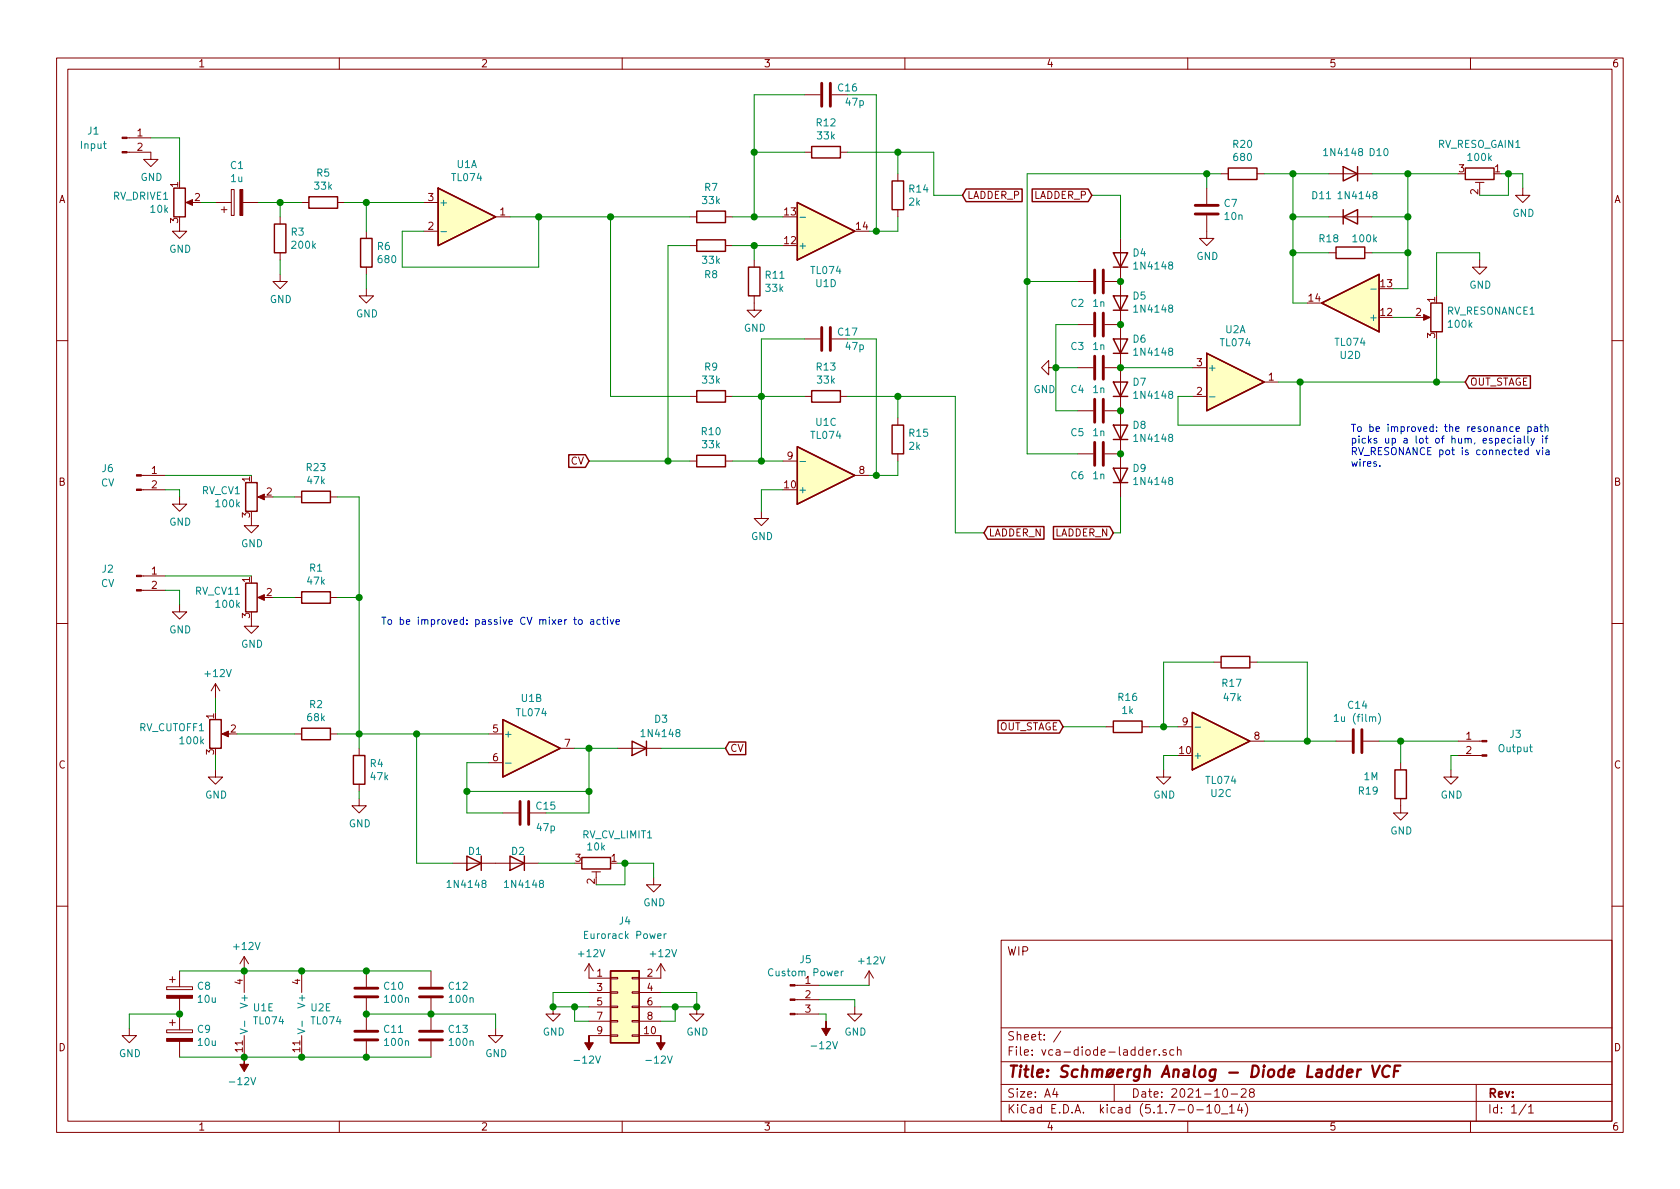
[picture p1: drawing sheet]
EESchema Schematic File Version 4
EELAYER 30 0
EELAYER END
$Descr A4 11693 8268
encoding utf-8
Sheet 1 1
Title "Schmøergh Analog - Diode Ladder VCF"
Date "2021-10-28"
Rev ""
Comp ""
Comment1 ""
Comment2 ""
Comment3 ""
Comment4 "WIP"
$EndDescr
$Comp
L Device:CP C1
U 1 1
P 1650 1400
F 0 "C1" V 1905 1400 50  0000 C CNN
F 1 "1u" V 1814 1400 50  0000 C CNN
F 2 "Zimo_Manual_PCB:C_Foil_P5.48mm" H 1688 1250 50  0001 C CNN
F 3 "~" H 1650 1400 50  0001 C CNN
	1    1650 1400
	0    -1   -1   0   
$EndComp
$Comp
L Device:R R3
U 1 1
P 1950 1650
F 0 "R3" H 2020 1696 50  0000 L CNN
F 1 "200k" H 2020 1605 50  0000 L CNN
F 2 "Zimo_Manual_PCB:R_Axial_Vertical" V 1880 1650 50  0001 C CNN
F 3 "~" H 1950 1650 50  0001 C CNN
	1    1950 1650
	1    0    0    -1  
$EndComp
$Comp
L Amplifier_Operational:TL074 U1
U 1 1
P 3250 1500
F 0 "U1" H 3250 1867 50  0000 C CNN
F 1 "TL074" H 3250 1776 50  0000 C CNN
F 2 "Zimo_Manual_PCB:DIP-14_W7.62mm" H 3200 1600 50  0001 C CNN
F 3 "http://www.ti.com/lit/ds/symlink/tl071.pdf" H 3300 1700 50  0001 C CNN
	1    3250 1500
	1    0    0    -1  
$EndComp
$Comp
L Amplifier_Operational:TL074 U1
U 2 1
P 3700 5200
F 0 "U1" H 3700 5550 50  0000 C CNN
F 1 "TL074" H 3700 5450 50  0000 C CNN
F 2 "Zimo_Manual_PCB:DIP-14_W7.62mm" H 3650 5300 50  0001 C CNN
F 3 "http://www.ti.com/lit/ds/symlink/tl071.pdf" H 3750 5400 50  0001 C CNN
	2    3700 5200
	1    0    0    -1  
$EndComp
$Comp
L Amplifier_Operational:TL074 U1
U 5 1
P 1800 7050
F 0 "U1" H 1758 7096 50  0000 L CNN
F 1 "TL074" H 1758 7005 50  0000 L CNN
F 2 "Zimo_Manual_PCB:DIP-14_W7.62mm" H 1750 7150 50  0001 C CNN
F 3 "http://www.ti.com/lit/ds/symlink/tl071.pdf" H 1850 7250 50  0001 C CNN
	5    1800 7050
	1    0    0    -1  
$EndComp
$Comp
L power:+12V #PWR01
U 1 1
P 1700 6750
F 0 "#PWR01" H 1700 6600 50  0001 C CNN
F 1 "+12V" H 1715 6923 50  0000 C CNN
F 2 "" H 1700 6750 50  0001 C CNN
F 3 "" H 1700 6750 50  0001 C CNN
	1    1700 6750
	1    0    0    -1  
$EndComp
$Comp
L power:-12V #PWR02
U 1 1
P 1700 7350
F 0 "#PWR02" H 1700 7450 50  0001 C CNN
F 1 "-12V" H 1715 7523 50  0000 C CNN
F 2 "" H 1700 7350 50  0001 C CNN
F 3 "" H 1700 7350 50  0001 C CNN
	1    1700 7350
	-1   0    0    1   
$EndComp
$Comp
L Device:R R5
U 1 1
P 2250 1400
F 0 "R5" V 2043 1400 50  0000 C CNN
F 1 "33k" V 2134 1400 50  0000 C CNN
F 2 "Zimo_Manual_PCB:R_Axial_Vertical" V 2180 1400 50  0001 C CNN
F 3 "~" H 2250 1400 50  0001 C CNN
	1    2250 1400
	0    1    1    0   
$EndComp
$Comp
L Device:R R6
U 1 1
P 2550 1750
F 0 "R6" H 2620 1796 50  0000 L CNN
F 1 "680" H 2620 1705 50  0000 L CNN
F 2 "Zimo_Manual_PCB:R_Axial_Vertical" V 2480 1750 50  0001 C CNN
F 3 "~" H 2550 1750 50  0001 C CNN
	1    2550 1750
	1    0    0    -1  
$EndComp
Wire Wire Line
	2950 1600 2800 1600
Wire Wire Line
	2800 1600 2800 1850
Wire Wire Line
	2800 1850 3750 1850
Wire Wire Line
	3750 1850 3750 1500
Wire Wire Line
	3750 1500 3550 1500
Wire Wire Line
	2950 1400 2550 1400
Wire Wire Line
	2550 1600 2550 1400
Connection ~ 2550 1400
Wire Wire Line
	2550 1400 2400 1400
$Comp
L power:GND #PWR09
U 1 1
P 2550 2000
F 0 "#PWR09" H 2550 1750 50  0001 C CNN
F 1 "GND" H 2555 1827 50  0000 C CNN
F 2 "" H 2550 2000 50  0001 C CNN
F 3 "" H 2550 2000 50  0001 C CNN
	1    2550 2000
	1    0    0    -1  
$EndComp
Wire Wire Line
	2550 2000 2550 1900
Wire Wire Line
	1800 1400 1950 1400
Wire Wire Line
	1950 1500 1950 1400
Connection ~ 1950 1400
Wire Wire Line
	1950 1400 2100 1400
$Comp
L power:GND #PWR07
U 1 1
P 1950 1900
F 0 "#PWR07" H 1950 1650 50  0001 C CNN
F 1 "GND" H 1955 1727 50  0000 C CNN
F 2 "" H 1950 1900 50  0001 C CNN
F 3 "" H 1950 1900 50  0001 C CNN
	1    1950 1900
	1    0    0    -1  
$EndComp
Wire Wire Line
	1950 1800 1950 1900
$Comp
L Connector:Conn_01x02_Male J1
U 1 1
P 850 950
F 0 "J1" H 650 1000 50  0000 C CNN
F 1 "Input" H 650 900 50  0000 C CNN
F 2 "Zimo_Manual_PCB:JT_A25_01x02_Vertical" H 850 950 50  0001 C CNN
F 3 "~" H 850 950 50  0001 C CNN
	1    850  950 
	1    0    0    -1  
$EndComp
$Comp
L power:GND #PWR05
U 1 1
P 1250 1550
F 0 "#PWR05" H 1250 1300 50  0001 C CNN
F 1 "GND" H 1255 1377 50  0000 C CNN
F 2 "" H 1250 1550 50  0001 C CNN
F 3 "" H 1250 1550 50  0001 C CNN
	1    1250 1550
	1    0    0    -1  
$EndComp
$Comp
L power:GND #PWR012
U 1 1
P 5300 3550
F 0 "#PWR012" H 5300 3300 50  0001 C CNN
F 1 "GND" H 5305 3377 50  0000 C CNN
F 2 "" H 5300 3550 50  0001 C CNN
F 3 "" H 5300 3550 50  0001 C CNN
	1    5300 3550
	1    0    0    -1  
$EndComp
Wire Wire Line
	5450 3400 5300 3400
Wire Wire Line
	5300 3400 5300 3550
$Comp
L Device:R_POT RV_CUTOFF1
U 1 1
P 1500 5100
F 0 "RV_CUTOFF1" H 1430 5146 50  0000 R CNN
F 1 "100k" H 1430 5055 50  0000 R CNN
F 2 "Zimo_Manual_PCB:JT_A25_01x03_Vertical" H 1500 5100 50  0001 C CNN
F 3 "~" H 1500 5100 50  0001 C CNN
	1    1500 5100
	1    0    0    -1  
$EndComp
$Comp
L power:+12V #PWR03
U 1 1
P 1500 4850
F 0 "#PWR03" H 1500 4700 50  0001 C CNN
F 1 "+12V" H 1515 5023 50  0000 C CNN
F 2 "" H 1500 4850 50  0001 C CNN
F 3 "" H 1500 4850 50  0001 C CNN
	1    1500 4850
	1    0    0    -1  
$EndComp
Wire Wire Line
	1500 5350 1500 5250
$Comp
L Device:R R2
U 1 1
P 2200 5100
F 0 "R2" V 1993 5100 50  0000 C CNN
F 1 "68k" V 2084 5100 50  0000 C CNN
F 2 "Zimo_Manual_PCB:R_Axial_Vertical" V 2130 5100 50  0001 C CNN
F 3 "~" H 2200 5100 50  0001 C CNN
	1    2200 5100
	0    1    1    0   
$EndComp
Wire Wire Line
	2050 5100 1650 5100
$Comp
L Device:R R1
U 1 1
P 2200 4150
F 0 "R1" V 1993 4150 50  0000 C CNN
F 1 "47k" V 2084 4150 50  0000 C CNN
F 2 "Zimo_Manual_PCB:R_Axial_Vertical" V 2130 4150 50  0001 C CNN
F 3 "~" H 2200 4150 50  0001 C CNN
	1    2200 4150
	0    1    1    0   
$EndComp
$Comp
L Connector:Conn_01x02_Male J2
U 1 1
P 950 4000
F 0 "J2" H 750 4050 50  0000 C CNN
F 1 "CV" H 750 3950 50  0000 C CNN
F 2 "Zimo_Manual_PCB:JT_A25_01x02_Vertical" H 950 4000 50  0001 C CNN
F 3 "~" H 950 4000 50  0001 C CNN
	1    950  4000
	1    0    0    -1  
$EndComp
$Comp
L power:GND #PWR06
U 1 1
P 1250 4200
F 0 "#PWR06" H 1250 3950 50  0001 C CNN
F 1 "GND" H 1255 4027 50  0000 C CNN
F 2 "" H 1250 4200 50  0001 C CNN
F 3 "" H 1250 4200 50  0001 C CNN
	1    1250 4200
	1    0    0    -1  
$EndComp
Wire Wire Line
	1250 4200 1250 4100
Wire Wire Line
	1250 4100 1150 4100
$Comp
L Device:D D2
U 1 1
P 3600 6000
F 0 "D2" H 3646 5920 50  0000 R CNN
F 1 "1N4148" H 3700 6150 50  0000 R CNN
F 2 "Zimo_Manual_PCB:D_Axial-Vertical" H 3600 6000 50  0001 C CNN
F 3 "~" H 3600 6000 50  0001 C CNN
	1    3600 6000
	-1   0    0    1   
$EndComp
$Comp
L Device:R R15
U 1 1
P 6250 3050
F 0 "R15" H 6320 3096 50  0000 L CNN
F 1 "2k" H 6320 3005 50  0000 L CNN
F 2 "Zimo_Manual_PCB:R_Axial_Vertical" V 6180 3050 50  0001 C CNN
F 3 "~" H 6250 3050 50  0001 C CNN
	1    6250 3050
	1    0    0    -1  
$EndComp
Wire Wire Line
	6250 3200 6250 3300
$Comp
L Device:R R13
U 1 1
P 5750 2750
F 0 "R13" V 5543 2750 50  0000 C CNN
F 1 "33k" V 5634 2750 50  0000 C CNN
F 2 "Zimo_Manual_PCB:R_Axial_Vertical" V 5680 2750 50  0001 C CNN
F 3 "~" H 5750 2750 50  0001 C CNN
	1    5750 2750
	0    1    1    0   
$EndComp
Wire Wire Line
	6250 2750 6250 2900
Wire Wire Line
	5600 2750 5300 2750
Wire Wire Line
	5300 2750 5300 3200
Wire Wire Line
	5300 3200 5450 3200
$Comp
L Device:R R9
U 1 1
P 4950 2750
F 0 "R9" V 4743 2750 50  0000 C CNN
F 1 "33k" V 4834 2750 50  0000 C CNN
F 2 "Zimo_Manual_PCB:R_Axial_Vertical" V 4880 2750 50  0001 C CNN
F 3 "~" H 4950 2750 50  0001 C CNN
	1    4950 2750
	0    1    1    0   
$EndComp
Wire Wire Line
	3750 1500 4250 1500
Wire Wire Line
	4250 2750 4800 2750
Connection ~ 3750 1500
$Comp
L Device:R R10
U 1 1
P 4950 3200
F 0 "R10" V 4743 3200 50  0000 C CNN
F 1 "33k" V 4834 3200 50  0000 C CNN
F 2 "Zimo_Manual_PCB:R_Axial_Vertical" V 4880 3200 50  0001 C CNN
F 3 "~" H 4950 3200 50  0001 C CNN
	1    4950 3200
	0    1    1    0   
$EndComp
Wire Wire Line
	4800 3200 4650 3200
$Comp
L Device:R R7
U 1 1
P 4950 1500
F 0 "R7" V 4743 1500 50  0000 C CNN
F 1 "33k" V 4834 1500 50  0000 C CNN
F 2 "Zimo_Manual_PCB:R_Axial_Vertical" V 4880 1500 50  0001 C CNN
F 3 "~" H 4950 1500 50  0001 C CNN
	1    4950 1500
	0    1    1    0   
$EndComp
$Comp
L Device:R R8
U 1 1
P 4950 1700
F 0 "R8" V 5150 1700 50  0000 C CNN
F 1 "33k" V 5050 1700 50  0000 C CNN
F 2 "Zimo_Manual_PCB:R_Axial_Vertical" V 4880 1700 50  0001 C CNN
F 3 "~" H 4950 1700 50  0001 C CNN
	1    4950 1700
	0    1    1    0   
$EndComp
$Comp
L Device:R R11
U 1 1
P 5250 1950
F 0 "R11" H 5320 1996 50  0000 L CNN
F 1 "33k" H 5320 1905 50  0000 L CNN
F 2 "Zimo_Manual_PCB:R_Axial_Vertical" V 5180 1950 50  0001 C CNN
F 3 "~" H 5250 1950 50  0001 C CNN
	1    5250 1950
	1    0    0    -1  
$EndComp
$Comp
L power:GND #PWR011
U 1 1
P 5250 2100
F 0 "#PWR011" H 5250 1850 50  0001 C CNN
F 1 "GND" H 5255 1927 50  0000 C CNN
F 2 "" H 5250 2100 50  0001 C CNN
F 3 "" H 5250 2100 50  0001 C CNN
	1    5250 2100
	1    0    0    -1  
$EndComp
Wire Wire Line
	5450 1700 5250 1700
Wire Wire Line
	5250 1800 5250 1700
Connection ~ 5250 1700
Wire Wire Line
	5250 1700 5100 1700
Wire Wire Line
	4650 1700 4800 1700
Wire Wire Line
	4250 1500 4250 2750
Wire Wire Line
	4250 1500 4800 1500
Connection ~ 4250 1500
Wire Wire Line
	5100 1500 5250 1500
$Comp
L Device:R R14
U 1 1
P 6250 1350
F 0 "R14" H 6320 1396 50  0000 L CNN
F 1 "2k" H 6320 1305 50  0000 L CNN
F 2 "Zimo_Manual_PCB:R_Axial_Vertical" V 6180 1350 50  0001 C CNN
F 3 "~" H 6250 1350 50  0001 C CNN
	1    6250 1350
	1    0    0    -1  
$EndComp
$Comp
L Device:R R12
U 1 1
P 5750 1050
F 0 "R12" V 5543 1050 50  0000 C CNN
F 1 "33k" V 5634 1050 50  0000 C CNN
F 2 "Zimo_Manual_PCB:R_Axial_Vertical" V 5680 1050 50  0001 C CNN
F 3 "~" H 5750 1050 50  0001 C CNN
	1    5750 1050
	0    1    1    0   
$EndComp
Wire Wire Line
	5900 1050 6250 1050
Wire Wire Line
	6250 1050 6250 1200
Wire Wire Line
	6250 1500 6250 1600
Wire Wire Line
	6250 1600 6100 1600
Wire Wire Line
	5600 1050 5250 1050
Wire Wire Line
	5250 1050 5250 1500
Connection ~ 5250 1500
Wire Wire Line
	5250 1500 5450 1500
Wire Wire Line
	5100 2750 5300 2750
Connection ~ 5300 2750
Wire Wire Line
	5100 3200 5300 3200
Connection ~ 5300 3200
Wire Wire Line
	5900 2750 6250 2750
Wire Wire Line
	6050 3300 6100 3300
$Comp
L Device:D D4
U 1 1
P 7800 1800
F 0 "D4" V 7846 1720 50  0000 R CNN
F 1 "1N4148" V 7755 1720 50  0000 R CNN
F 2 "Zimo_Manual_PCB:D_Axial-Vertical" H 7800 1800 50  0001 C CNN
F 3 "~" H 7800 1800 50  0001 C CNN
	1    7800 1800
	0    -1   -1   0   
$EndComp
Text GLabel 6700 1350 2    50   Input ~ 0
LADDER_P
Connection ~ 6250 1050
Text GLabel 7600 1350 0    50   Input ~ 0
LADDER_P
Wire Wire Line
	7600 1350 7800 1350
Wire Wire Line
	7800 1350 7800 1650
Text GLabel 6850 3700 2    50   Input ~ 0
LADDER_N
Text GLabel 7750 3700 0    50   Input ~ 0
LADDER_N
Wire Wire Line
	7750 3700 7800 3700
Wire Wire Line
	7800 3700 7800 3450
Connection ~ 6250 2750
$Comp
L Device:C C6
U 1 1
P 7650 3150
F 0 "C6" V 7800 3000 50  0000 C CNN
F 1 "1n" V 7800 3150 50  0000 C CNN
F 2 "Zimo_Manual_PCB:C_Foil_P5.48mm" H 7688 3000 50  0001 C CNN
F 3 "~" H 7650 3150 50  0001 C CNN
	1    7650 3150
	0    1    1    0   
$EndComp
$Comp
L Device:C C5
U 1 1
P 7650 2850
F 0 "C5" V 7800 2700 50  0000 C CNN
F 1 "1n" V 7800 2850 50  0000 C CNN
F 2 "Zimo_Manual_PCB:C_Foil_P5.48mm" H 7688 2700 50  0001 C CNN
F 3 "~" H 7650 2850 50  0001 C CNN
	1    7650 2850
	0    1    1    0   
$EndComp
$Comp
L Device:C C4
U 1 1
P 7650 2550
F 0 "C4" V 7800 2400 50  0000 C CNN
F 1 "1n" V 7800 2550 50  0000 C CNN
F 2 "Zimo_Manual_PCB:C_Foil_P5.48mm" H 7688 2400 50  0001 C CNN
F 3 "~" H 7650 2550 50  0001 C CNN
	1    7650 2550
	0    1    1    0   
$EndComp
$Comp
L Device:C C3
U 1 1
P 7650 2250
F 0 "C3" V 7800 2100 50  0000 C CNN
F 1 "1n" V 7800 2250 50  0000 C CNN
F 2 "Zimo_Manual_PCB:C_Foil_P5.48mm" H 7688 2100 50  0001 C CNN
F 3 "~" H 7650 2250 50  0001 C CNN
	1    7650 2250
	0    1    1    0   
$EndComp
$Comp
L Device:C C2
U 1 1
P 7650 1950
F 0 "C2" V 7800 1800 50  0000 C CNN
F 1 "1n" V 7800 1950 50  0000 C CNN
F 2 "Zimo_Manual_PCB:C_Foil_P5.48mm" H 7688 1800 50  0001 C CNN
F 3 "~" H 7650 1950 50  0001 C CNN
	1    7650 1950
	0    1    1    0   
$EndComp
$Comp
L Device:D D5
U 1 1
P 7800 2100
F 0 "D5" V 7846 2020 50  0000 R CNN
F 1 "1N4148" V 7755 2020 50  0000 R CNN
F 2 "Zimo_Manual_PCB:D_Axial-Vertical" H 7800 2100 50  0001 C CNN
F 3 "~" H 7800 2100 50  0001 C CNN
	1    7800 2100
	0    -1   -1   0   
$EndComp
Connection ~ 7800 1950
$Comp
L Device:D D6
U 1 1
P 7800 2400
F 0 "D6" V 7846 2320 50  0000 R CNN
F 1 "1N4148" V 7755 2320 50  0000 R CNN
F 2 "Zimo_Manual_PCB:D_Axial-Vertical" H 7800 2400 50  0001 C CNN
F 3 "~" H 7800 2400 50  0001 C CNN
	1    7800 2400
	0    -1   -1   0   
$EndComp
Connection ~ 7800 2250
$Comp
L Device:D D7
U 1 1
P 7800 2700
F 0 "D7" V 7846 2620 50  0000 R CNN
F 1 "1N4148" V 7755 2620 50  0000 R CNN
F 2 "Zimo_Manual_PCB:D_Axial-Vertical" H 7800 2700 50  0001 C CNN
F 3 "~" H 7800 2700 50  0001 C CNN
	1    7800 2700
	0    -1   -1   0   
$EndComp
Connection ~ 7800 2550
$Comp
L Device:D D8
U 1 1
P 7800 3000
F 0 "D8" V 7846 2920 50  0000 R CNN
F 1 "1N4148" V 7755 2920 50  0000 R CNN
F 2 "Zimo_Manual_PCB:D_Axial-Vertical" H 7800 3000 50  0001 C CNN
F 3 "~" H 7800 3000 50  0001 C CNN
	1    7800 3000
	0    -1   -1   0   
$EndComp
Connection ~ 7800 2850
$Comp
L Device:D D9
U 1 1
P 7800 3300
F 0 "D9" V 7846 3220 50  0000 R CNN
F 1 "1N4148" V 7755 3220 50  0000 R CNN
F 2 "Zimo_Manual_PCB:D_Axial-Vertical" H 7800 3300 50  0001 C CNN
F 3 "~" H 7800 3300 50  0001 C CNN
	1    7800 3300
	0    -1   -1   0   
$EndComp
Connection ~ 7800 3150
$Comp
L power:GND #PWR013
U 1 1
P 7350 2550
F 0 "#PWR013" H 7350 2300 50  0001 C CNN
F 1 "GND" V 7500 2550 50  0000 R CNN
F 2 "" H 7350 2550 50  0001 C CNN
F 3 "" H 7350 2550 50  0001 C CNN
	1    7350 2550
	0    1    1    0   
$EndComp
Wire Wire Line
	7500 2550 7350 2550
Wire Wire Line
	7500 2250 7350 2250
Wire Wire Line
	7350 2250 7350 2550
Connection ~ 7350 2550
Wire Wire Line
	7500 2850 7350 2850
Wire Wire Line
	7350 2850 7350 2550
$Comp
L Amplifier_Operational:TL074 U2
U 1 1
P 8600 2650
F 0 "U2" H 8600 3017 50  0000 C CNN
F 1 "TL074" H 8600 2926 50  0000 C CNN
F 2 "Zimo_Manual_PCB:DIP-14_W7.62mm" H 8550 2750 50  0001 C CNN
F 3 "http://www.ti.com/lit/ds/symlink/tl071.pdf" H 8650 2850 50  0001 C CNN
	1    8600 2650
	1    0    0    -1  
$EndComp
$Comp
L Amplifier_Operational:TL074 U2
U 3 1
P 8500 5150
F 0 "U2" H 8500 5517 50  0000 C CNN
F 1 "TL074" H 8500 5426 50  0000 C CNN
F 2 "Zimo_Manual_PCB:DIP-14_W7.62mm" H 8450 5250 50  0001 C CNN
F 3 "http://www.ti.com/lit/ds/symlink/tl071.pdf" H 8550 5350 50  0001 C CNN
	3    8500 5150
	1    0    0    1   
$EndComp
$Comp
L Amplifier_Operational:TL074 U1
U 4 1
P 5750 1600
F 0 "U1" H 5750 1967 50  0000 C CNN
F 1 "TL074" H 5750 1876 50  0000 C CNN
F 2 "Zimo_Manual_PCB:DIP-14_W7.62mm" H 5700 1700 50  0001 C CNN
F 3 "http://www.ti.com/lit/ds/symlink/tl071.pdf" H 5800 1800 50  0001 C CNN
	4    5750 1600
	1    0    0    1   
$EndComp
$Comp
L Amplifier_Operational:TL074 U2
U 5 1
P 2200 7050
F 0 "U2" H 2158 7096 50  0000 L CNN
F 1 "TL074" H 2158 7005 50  0000 L CNN
F 2 "Zimo_Manual_PCB:DIP-14_W7.62mm" H 2150 7150 50  0001 C CNN
F 3 "http://www.ti.com/lit/ds/symlink/tl071.pdf" H 2250 7250 50  0001 C CNN
	5    2200 7050
	1    0    0    -1  
$EndComp
Wire Wire Line
	2100 6750 1700 6750
Connection ~ 1700 6750
Wire Wire Line
	2100 7350 1700 7350
Connection ~ 1700 7350
Wire Wire Line
	8300 2550 7800 2550
Wire Wire Line
	8300 2750 8200 2750
Wire Wire Line
	8200 2750 8200 2950
Wire Wire Line
	8200 2950 9050 2950
Wire Wire Line
	9050 2950 9050 2650
Wire Wire Line
	9050 2650 8900 2650
$Comp
L Device:R_POT RV_RESONANCE1
U 1 1
P 10000 2200
F 0 "RV_RESONANCE1" H 9930 2246 50  0000 R CNN
F 1 "100k" H 9930 2155 50  0000 R CNN
F 2 "Zimo_Manual_PCB:JT_A25_01x03_Vertical" H 10000 2200 50  0001 C CNN
F 3 "~" H 10000 2200 50  0001 C CNN
	1    10000 2200
	-1   0    0    -1  
$EndComp
Wire Wire Line
	9850 2200 9700 2200
$Comp
L power:GND #PWR016
U 1 1
P 10300 1800
F 0 "#PWR016" H 10300 1550 50  0001 C CNN
F 1 "GND" H 10305 1627 50  0000 C CNN
F 2 "" H 10300 1800 50  0001 C CNN
F 3 "" H 10300 1800 50  0001 C CNN
	1    10300 1800
	1    0    0    -1  
$EndComp
Wire Wire Line
	9050 2650 10000 2650
Wire Wire Line
	10000 2650 10000 2350
Connection ~ 9050 2650
$Comp
L Device:R R18
U 1 1
P 9400 1750
F 0 "R18" V 9300 1600 50  0000 C CNN
F 1 "100k" V 9300 1850 50  0000 C CNN
F 2 "Zimo_Manual_PCB:R_Axial_Vertical" V 9330 1750 50  0001 C CNN
F 3 "~" H 9400 1750 50  0001 C CNN
	1    9400 1750
	0    1    1    0   
$EndComp
Wire Wire Line
	9550 1750 9800 1750
Wire Wire Line
	9800 2000 9700 2000
Wire Wire Line
	9250 1750 9000 1750
Wire Wire Line
	9000 2100 9100 2100
Wire Wire Line
	9000 1750 9000 2100
Wire Wire Line
	9800 1750 9800 2000
$Comp
L Device:D D11
U 1 1
P 9400 1500
F 0 "D11" H 9200 1650 50  0000 C CNN
F 1 "1N4148" H 9450 1650 50  0000 C CNN
F 2 "Zimo_Manual_PCB:D_Axial-Vertical" H 9400 1500 50  0001 C CNN
F 3 "~" H 9400 1500 50  0001 C CNN
	1    9400 1500
	1    0    0    -1  
$EndComp
Wire Wire Line
	9250 1500 9000 1500
Wire Wire Line
	9000 1500 9000 1750
Connection ~ 9000 1750
Wire Wire Line
	9550 1500 9800 1500
Wire Wire Line
	9800 1500 9800 1750
Connection ~ 9800 1750
$Comp
L Device:D D10
U 1 1
P 9400 1200
F 0 "D10" H 9200 1350 50  0000 C CNN
F 1 "1N4148" H 9450 1350 50  0000 C CNN
F 2 "Zimo_Manual_PCB:D_Axial-Vertical" H 9400 1200 50  0001 C CNN
F 3 "~" H 9400 1200 50  0001 C CNN
	1    9400 1200
	-1   0    0    -1  
$EndComp
Wire Wire Line
	9550 1200 9800 1200
Wire Wire Line
	9800 1200 9800 1500
Connection ~ 9800 1500
Wire Wire Line
	9250 1200 9000 1200
Wire Wire Line
	9000 1200 9000 1500
Connection ~ 9000 1500
$Comp
L power:GND #PWR017
U 1 1
P 10600 1300
F 0 "#PWR017" H 10600 1050 50  0001 C CNN
F 1 "GND" H 10605 1127 50  0000 C CNN
F 2 "" H 10600 1300 50  0001 C CNN
F 3 "" H 10600 1300 50  0001 C CNN
	1    10600 1300
	1    0    0    -1  
$EndComp
Connection ~ 9800 1200
Wire Wire Line
	7150 1200 7150 1950
Wire Wire Line
	7150 1950 7500 1950
Wire Wire Line
	7150 1950 7150 3150
Wire Wire Line
	7150 3150 7500 3150
Connection ~ 7150 1950
Wire Wire Line
	6500 1050 6500 1350
Wire Wire Line
	6500 1350 6700 1350
Wire Wire Line
	6250 1050 6500 1050
Wire Wire Line
	6650 2750 6650 3700
Wire Wire Line
	6650 3700 6850 3700
Wire Wire Line
	6250 2750 6650 2750
Text GLabel 10200 2650 2    50   Input ~ 0
OUT_STAGE
Wire Wire Line
	10200 2650 10000 2650
Connection ~ 10000 2650
$Comp
L Device:R R16
U 1 1
P 7850 5050
F 0 "R16" V 7643 5050 50  0000 C CNN
F 1 "1k" V 7734 5050 50  0000 C CNN
F 2 "Zimo_Manual_PCB:R_Axial_Vertical" V 7780 5050 50  0001 C CNN
F 3 "~" H 7850 5050 50  0001 C CNN
	1    7850 5050
	0    1    1    0   
$EndComp
Wire Wire Line
	8000 5050 8100 5050
Wire Wire Line
	8450 4600 8100 4600
Wire Wire Line
	8100 4600 8100 5050
Connection ~ 8100 5050
Wire Wire Line
	8100 5050 8200 5050
Wire Wire Line
	9100 4600 9100 5150
Wire Wire Line
	9100 5150 8800 5150
Wire Wire Line
	9300 5150 9100 5150
Connection ~ 9100 5150
$Comp
L Device:R R19
U 1 1
P 9750 5450
F 0 "R19" H 9600 5500 50  0000 R CNN
F 1 "1M" H 9600 5400 50  0000 R CNN
F 2 "Zimo_Manual_PCB:R_Axial_Vertical" V 9680 5450 50  0001 C CNN
F 3 "~" H 9750 5450 50  0001 C CNN
	1    9750 5450
	1    0    0    1   
$EndComp
$Comp
L Connector:Conn_01x02_Male J3
U 1 1
P 10350 5150
F 0 "J3" H 10150 5200 50  0000 C CNN
F 1 "Output" H 10150 5100 50  0000 C CNN
F 2 "Zimo_Manual_PCB:JT_A25_01x02_Vertical" H 10350 5150 50  0001 C CNN
F 3 "~" H 10350 5150 50  0001 C CNN
	1    10350 5150
	-1   0    0    -1  
$EndComp
$Comp
L power:GND #PWR015
U 1 1
P 10100 5350
F 0 "#PWR015" H 10100 5100 50  0001 C CNN
F 1 "GND" H 10105 5177 50  0000 C CNN
F 2 "" H 10100 5350 50  0001 C CNN
F 3 "" H 10100 5350 50  0001 C CNN
	1    10100 5350
	1    0    0    -1  
$EndComp
Wire Wire Line
	10150 5250 10100 5250
Wire Wire Line
	10100 5250 10100 5350
Text GLabel 7400 5050 0    50   Input ~ 0
OUT_STAGE
Wire Wire Line
	7700 5050 7400 5050
Wire Wire Line
	10300 1800 10300 1750
Wire Wire Line
	10300 1750 10000 1750
Wire Wire Line
	10000 1750 10000 2050
$Comp
L power:GND #PWR019
U 1 1
P 8100 5350
F 0 "#PWR019" H 8100 5100 50  0001 C CNN
F 1 "GND" H 8105 5177 50  0000 C CNN
F 2 "" H 8100 5350 50  0001 C CNN
F 3 "" H 8100 5350 50  0001 C CNN
	1    8100 5350
	1    0    0    -1  
$EndComp
Wire Wire Line
	8200 5250 8100 5250
Wire Wire Line
	8100 5250 8100 5350
$Comp
L Amplifier_Operational:TL074 U1
U 3 1
P 5750 3300
F 0 "U1" H 5750 2933 50  0000 C CNN
F 1 "TL074" H 5750 3024 50  0000 C CNN
F 2 "Zimo_Manual_PCB:DIP-14_W7.62mm" H 5700 3400 50  0001 C CNN
F 3 "http://www.ti.com/lit/ds/symlink/tl071.pdf" H 5800 3500 50  0001 C CNN
	3    5750 3300
	1    0    0    1   
$EndComp
$Comp
L Amplifier_Operational:TL074 U2
U 4 1
P 9400 2100
F 0 "U2" H 9400 2467 50  0000 C CNN
F 1 "TL074" H 9400 2376 50  0000 C CNN
F 2 "Zimo_Manual_PCB:DIP-14_W7.62mm" H 9350 2200 50  0001 C CNN
F 3 "http://www.ti.com/lit/ds/symlink/tl071.pdf" H 9450 2300 50  0001 C CNN
	4    9400 2100
	-1   0    0    1   
$EndComp
$Comp
L power:GND #PWR04
U 1 1
P 1500 5350
F 0 "#PWR04" H 1500 5100 50  0001 C CNN
F 1 "GND" H 1505 5177 50  0000 C CNN
F 2 "" H 1500 5350 50  0001 C CNN
F 3 "" H 1500 5350 50  0001 C CNN
	1    1500 5350
	1    0    0    -1  
$EndComp
Text GLabel 4100 3200 0    50   Input ~ 0
CV
Wire Wire Line
	4650 3200 4650 1700
Wire Wire Line
	4100 3200 4650 3200
Connection ~ 4650 3200
$Comp
L power:GND #PWR08
U 1 1
P 2500 5550
F 0 "#PWR08" H 2500 5300 50  0001 C CNN
F 1 "GND" H 2505 5377 50  0000 C CNN
F 2 "" H 2500 5550 50  0001 C CNN
F 3 "" H 2500 5550 50  0001 C CNN
	1    2500 5550
	1    0    0    -1  
$EndComp
Wire Wire Line
	2350 5100 2500 5100
Connection ~ 2500 5100
Wire Wire Line
	1500 4850 1500 4950
Text GLabel 5050 5200 2    50   Input ~ 0
CV
$Comp
L Device:D D1
U 1 1
P 3300 6000
F 0 "D1" H 3346 5920 50  0000 R CNN
F 1 "1N4148" H 3500 6150 50  0000 R CNN
F 2 "Zimo_Manual_PCB:D_Axial-Vertical" H 3300 6000 50  0001 C CNN
F 3 "~" H 3300 6000 50  0001 C CNN
	1    3300 6000
	-1   0    0    1   
$EndComp
$Comp
L Device:R R20
U 1 1
P 8650 1200
F 0 "R20" V 8443 1200 50  0000 C CNN
F 1 "680" V 8534 1200 50  0000 C CNN
F 2 "Zimo_Manual_PCB:R_Axial_Vertical" V 8580 1200 50  0001 C CNN
F 3 "~" H 8650 1200 50  0001 C CNN
	1    8650 1200
	0    1    1    0   
$EndComp
Wire Wire Line
	9000 1200 8800 1200
Connection ~ 9000 1200
$Comp
L Device:C C7
U 1 1
P 8400 1450
F 0 "C7" H 8515 1496 50  0000 L CNN
F 1 "10n" H 8515 1405 50  0000 L CNN
F 2 "Zimo_Manual_PCB:C_Foil_P5.48mm" H 8438 1300 50  0001 C CNN
F 3 "~" H 8400 1450 50  0001 C CNN
	1    8400 1450
	1    0    0    -1  
$EndComp
Wire Wire Line
	8500 1200 8400 1200
Wire Wire Line
	8400 1300 8400 1200
Connection ~ 8400 1200
Wire Wire Line
	8400 1200 7150 1200
$Comp
L power:GND #PWR014
U 1 1
P 8400 1600
F 0 "#PWR014" H 8400 1350 50  0001 C CNN
F 1 "GND" H 8405 1427 50  0000 C CNN
F 2 "" H 8400 1600 50  0001 C CNN
F 3 "" H 8400 1600 50  0001 C CNN
	1    8400 1600
	1    0    0    -1  
$EndComp
$Comp
L Device:R_POT_TRIM RV_RESO_GAIN1
U 1 1
P 10300 1200
F 0 "RV_RESO_GAIN1" V 10093 1200 50  0000 C CNN
F 1 "100k" V 10184 1200 50  0000 C CNN
F 2 "Zimo_Manual_PCB:TrimPot_Vertical" H 10300 1200 50  0001 C CNN
F 3 "~" H 10300 1200 50  0001 C CNN
	1    10300 1200
	0    1    1    0   
$EndComp
Wire Wire Line
	8750 4600 9100 4600
$Comp
L Device:R R17
U 1 1
P 8600 4600
F 0 "R17" V 8450 4650 50  0000 R CNN
F 1 "47k" V 8350 4650 50  0000 R CNN
F 2 "Zimo_Manual_PCB:R_Axial_Vertical" V 8530 4600 50  0001 C CNN
F 3 "~" H 8600 4600 50  0001 C CNN
	1    8600 4600
	0    1    -1   0   
$EndComp
Wire Wire Line
	9800 1200 10150 1200
Wire Wire Line
	10450 1200 10500 1200
Wire Wire Line
	10600 1200 10600 1300
Wire Wire Line
	10300 1350 10500 1350
Wire Wire Line
	10500 1350 10500 1200
Connection ~ 10500 1200
Wire Wire Line
	10500 1200 10600 1200
$Comp
L Device:C C10
U 1 1
P 2550 6900
F 0 "C10" H 2665 6946 50  0000 L CNN
F 1 "100n" H 2665 6855 50  0000 L CNN
F 2 "Zimo_Manual_PCB:C_Disc_D5.0mm_W2.5mm_P2.50mm" H 2588 6750 50  0001 C CNN
F 3 "~" H 2550 6900 50  0001 C CNN
	1    2550 6900
	1    0    0    -1  
$EndComp
Wire Wire Line
	2550 6750 2100 6750
Connection ~ 2100 6750
$Comp
L Device:C C11
U 1 1
P 2550 7200
F 0 "C11" H 2665 7246 50  0000 L CNN
F 1 "100n" H 2665 7155 50  0000 L CNN
F 2 "Zimo_Manual_PCB:C_Disc_D5.0mm_W2.5mm_P2.50mm" H 2588 7050 50  0001 C CNN
F 3 "~" H 2550 7200 50  0001 C CNN
	1    2550 7200
	1    0    0    -1  
$EndComp
Wire Wire Line
	2550 7350 2100 7350
Connection ~ 2100 7350
$Comp
L Device:C C12
U 1 1
P 3000 6900
F 0 "C12" H 3115 6946 50  0000 L CNN
F 1 "100n" H 3115 6855 50  0000 L CNN
F 2 "Zimo_Manual_PCB:C_Disc_D5.0mm_W2.5mm_P2.50mm" H 3038 6750 50  0001 C CNN
F 3 "~" H 3000 6900 50  0001 C CNN
	1    3000 6900
	1    0    0    -1  
$EndComp
Wire Wire Line
	3000 6750 2550 6750
Connection ~ 2550 6750
Wire Wire Line
	2550 7050 3000 7050
Connection ~ 2550 7050
$Comp
L Device:C C13
U 1 1
P 3000 7200
F 0 "C13" H 3115 7246 50  0000 L CNN
F 1 "100n" H 3115 7155 50  0000 L CNN
F 2 "Zimo_Manual_PCB:C_Disc_D5.0mm_W2.5mm_P2.50mm" H 3038 7050 50  0001 C CNN
F 3 "~" H 3000 7200 50  0001 C CNN
	1    3000 7200
	1    0    0    -1  
$EndComp
Connection ~ 3000 7050
Wire Wire Line
	3000 7350 2550 7350
Connection ~ 2550 7350
$Comp
L power:GND #PWR021
U 1 1
P 3450 7150
F 0 "#PWR021" H 3450 6900 50  0001 C CNN
F 1 "GND" H 3455 6977 50  0000 C CNN
F 2 "" H 3450 7150 50  0001 C CNN
F 3 "" H 3450 7150 50  0001 C CNN
	1    3450 7150
	1    0    0    -1  
$EndComp
Wire Wire Line
	3450 7150 3450 7050
Wire Wire Line
	3450 7050 3000 7050
$Comp
L Device:CP C8
U 1 1
P 1250 6900
F 0 "C8" H 1368 6946 50  0000 L CNN
F 1 "10u" H 1368 6855 50  0000 L CNN
F 2 "Zimo_Manual_PCB:CP_Radial_D5.0mm_P2.50mm" H 1288 6750 50  0001 C CNN
F 3 "~" H 1250 6900 50  0001 C CNN
	1    1250 6900
	1    0    0    -1  
$EndComp
Wire Wire Line
	1700 6750 1250 6750
$Comp
L Device:CP C9
U 1 1
P 1250 7200
F 0 "C9" H 1368 7246 50  0000 L CNN
F 1 "10u" H 1368 7155 50  0000 L CNN
F 2 "Zimo_Manual_PCB:CP_Radial_D5.0mm_P2.50mm" H 1288 7050 50  0001 C CNN
F 3 "~" H 1250 7200 50  0001 C CNN
	1    1250 7200
	1    0    0    -1  
$EndComp
Wire Wire Line
	1250 7350 1700 7350
$Comp
L power:GND #PWR020
U 1 1
P 900 7150
F 0 "#PWR020" H 900 6900 50  0001 C CNN
F 1 "GND" H 905 6977 50  0000 C CNN
F 2 "" H 900 7150 50  0001 C CNN
F 3 "" H 900 7150 50  0001 C CNN
	1    900  7150
	1    0    0    -1  
$EndComp
Wire Wire Line
	900  7150 900  7050
Wire Wire Line
	900  7050 1250 7050
Connection ~ 1250 7050
$Comp
L Connector_Generic:Conn_02x05_Odd_Even J4
U 1 1
P 4300 7000
F 0 "J4" H 4350 7600 50  0000 C CNN
F 1 "Eurorack Power" H 4350 7500 50  0000 C CNN
F 2 "Zimo_Manual_PCB:Eurorack_Power_Supply" H 4300 7000 50  0001 C CNN
F 3 "~" H 4300 7000 50  0001 C CNN
	1    4300 7000
	1    0    0    -1  
$EndComp
$Comp
L power:-12V #PWR024
U 1 1
P 4100 7200
F 0 "#PWR024" H 4100 7300 50  0001 C CNN
F 1 "-12V" H 4115 7373 50  0000 C CNN
F 2 "" H 4100 7200 50  0001 C CNN
F 3 "" H 4100 7200 50  0001 C CNN
	1    4100 7200
	-1   0    0    1   
$EndComp
$Comp
L power:-12V #PWR026
U 1 1
P 4600 7200
F 0 "#PWR026" H 4600 7300 50  0001 C CNN
F 1 "-12V" H 4615 7373 50  0000 C CNN
F 2 "" H 4600 7200 50  0001 C CNN
F 3 "" H 4600 7200 50  0001 C CNN
	1    4600 7200
	-1   0    0    1   
$EndComp
$Comp
L power:+12V #PWR023
U 1 1
P 4100 6800
F 0 "#PWR023" H 4100 6650 50  0001 C CNN
F 1 "+12V" H 4115 6973 50  0000 C CNN
F 2 "" H 4100 6800 50  0001 C CNN
F 3 "" H 4100 6800 50  0001 C CNN
	1    4100 6800
	1    0    0    -1  
$EndComp
$Comp
L power:+12V #PWR025
U 1 1
P 4600 6800
F 0 "#PWR025" H 4600 6650 50  0001 C CNN
F 1 "+12V" H 4615 6973 50  0000 C CNN
F 2 "" H 4600 6800 50  0001 C CNN
F 3 "" H 4600 6800 50  0001 C CNN
	1    4600 6800
	1    0    0    -1  
$EndComp
$Comp
L power:GND #PWR022
U 1 1
P 3850 7000
F 0 "#PWR022" H 3850 6750 50  0001 C CNN
F 1 "GND" H 3855 6827 50  0000 C CNN
F 2 "" H 3850 7000 50  0001 C CNN
F 3 "" H 3850 7000 50  0001 C CNN
	1    3850 7000
	1    0    0    -1  
$EndComp
Wire Wire Line
	4100 6900 3850 6900
Wire Wire Line
	3850 6900 3850 7000
Wire Wire Line
	4100 7000 4000 7000
Connection ~ 3850 7000
Wire Wire Line
	4100 7100 4000 7100
Wire Wire Line
	4000 7100 4000 7000
Connection ~ 4000 7000
Wire Wire Line
	4000 7000 3850 7000
$Comp
L power:GND #PWR027
U 1 1
P 4850 7000
F 0 "#PWR027" H 4850 6750 50  0001 C CNN
F 1 "GND" H 4855 6827 50  0000 C CNN
F 2 "" H 4850 7000 50  0001 C CNN
F 3 "" H 4850 7000 50  0001 C CNN
	1    4850 7000
	1    0    0    -1  
$EndComp
Wire Wire Line
	4600 6900 4850 6900
Wire Wire Line
	4850 6900 4850 7000
Wire Wire Line
	4600 7000 4700 7000
Connection ~ 4850 7000
Wire Wire Line
	4600 7100 4700 7100
Wire Wire Line
	4700 7100 4700 7000
Connection ~ 4700 7000
Wire Wire Line
	4700 7000 4850 7000
$Comp
L Connector:Conn_01x03_Male J5
U 1 1
P 5500 6950
F 0 "J5" H 5608 7231 50  0000 C CNN
F 1 "Custom Power" H 5608 7140 50  0000 C CNN
F 2 "Zimo_Manual_PCB:NSL25_01x03_Vertical" H 5500 6950 50  0001 C CNN
F 3 "~" H 5500 6950 50  0001 C CNN
	1    5500 6950
	1    0    0    -1  
$EndComp
$Comp
L power:-12V #PWR028
U 1 1
P 5750 7100
F 0 "#PWR028" H 5750 7200 50  0001 C CNN
F 1 "-12V" H 5765 7273 50  0000 C CNN
F 2 "" H 5750 7100 50  0001 C CNN
F 3 "" H 5750 7100 50  0001 C CNN
	1    5750 7100
	-1   0    0    1   
$EndComp
Wire Wire Line
	5750 7100 5750 7050
Wire Wire Line
	5750 7050 5700 7050
$Comp
L power:+12V #PWR030
U 1 1
P 6050 6850
F 0 "#PWR030" H 6050 6700 50  0001 C CNN
F 1 "+12V" H 6065 7023 50  0000 C CNN
F 2 "" H 6050 6850 50  0001 C CNN
F 3 "" H 6050 6850 50  0001 C CNN
	1    6050 6850
	1    0    0    -1  
$EndComp
Wire Wire Line
	6050 6850 5700 6850
$Comp
L power:GND #PWR029
U 1 1
P 5950 7000
F 0 "#PWR029" H 5950 6750 50  0001 C CNN
F 1 "GND" H 5955 6827 50  0000 C CNN
F 2 "" H 5950 7000 50  0001 C CNN
F 3 "" H 5950 7000 50  0001 C CNN
	1    5950 7000
	1    0    0    -1  
$EndComp
Wire Wire Line
	5950 7000 5950 6950
Wire Wire Line
	5950 6950 5700 6950
$Comp
L Device:D D3
U 1 1
P 4450 5200
F 0 "D3" H 4350 5000 50  0000 R CNN
F 1 "1N4148" H 4450 5100 50  0000 R CNN
F 2 "Zimo_Manual_PCB:D_Axial-Vertical" H 4450 5200 50  0001 C CNN
F 3 "~" H 4450 5200 50  0001 C CNN
	1    4450 5200
	-1   0    0    1   
$EndComp
$Comp
L Device:R_POT RV_DRIVE1
U 1 1
P 1250 1400
F 0 "RV_DRIVE1" H 1180 1446 50  0000 R CNN
F 1 "10k" H 1180 1355 50  0000 R CNN
F 2 "Zimo_Manual_PCB:JT_A25_01x03_Vertical" H 1250 1400 50  0001 C CNN
F 3 "~" H 1250 1400 50  0001 C CNN
	1    1250 1400
	1    0    0    -1  
$EndComp
Wire Wire Line
	1500 1400 1400 1400
Wire Wire Line
	1050 950  1250 950 
Wire Wire Line
	1250 950  1250 1250
$Comp
L power:GND #PWR031
U 1 1
P 1050 1050
F 0 "#PWR031" H 1050 800 50  0001 C CNN
F 1 "GND" H 1055 877 50  0000 C CNN
F 2 "" H 1050 1050 50  0001 C CNN
F 3 "" H 1050 1050 50  0001 C CNN
	1    1050 1050
	1    0    0    -1  
$EndComp
$Comp
L power:GND #PWR032
U 1 1
P 9750 5600
F 0 "#PWR032" H 9750 5350 50  0001 C CNN
F 1 "GND" H 9755 5427 50  0000 C CNN
F 2 "" H 9750 5600 50  0001 C CNN
F 3 "" H 9750 5600 50  0001 C CNN
	1    9750 5600
	1    0    0    -1  
$EndComp
Wire Wire Line
	9600 5150 9750 5150
$Comp
L Device:C C14
U 1 1
P 9450 5150
F 0 "C14" V 9198 5150 50  0000 C CNN
F 1 "1u (film)" V 9289 5150 50  0000 C CNN
F 2 "Zimo_Manual_PCB:C_Foil_P5.48mm" H 9488 5000 50  0001 C CNN
F 3 "~" H 9450 5150 50  0001 C CNN
	1    9450 5150
	0    1    1    0   
$EndComp
Wire Wire Line
	9750 5300 9750 5150
Connection ~ 9750 5150
Wire Wire Line
	9750 5150 10150 5150
$Comp
L Connector:Conn_01x02_Male J6
U 1 1
P 950 3300
F 0 "J6" H 750 3350 50  0000 C CNN
F 1 "CV" H 750 3250 50  0000 C CNN
F 2 "Zimo_Manual_PCB:JT_A25_01x02_Vertical" H 950 3300 50  0001 C CNN
F 3 "~" H 950 3300 50  0001 C CNN
	1    950  3300
	1    0    0    -1  
$EndComp
$Comp
L Device:R R23
U 1 1
P 2200 3450
F 0 "R23" V 1993 3450 50  0000 C CNN
F 1 "47k" V 2084 3450 50  0000 C CNN
F 2 "Zimo_Manual_PCB:R_Axial_Vertical" V 2130 3450 50  0001 C CNN
F 3 "~" H 2200 3450 50  0001 C CNN
	1    2200 3450
	0    1    1    0   
$EndComp
$Comp
L power:GND #PWR033
U 1 1
P 1250 3450
F 0 "#PWR033" H 1250 3200 50  0001 C CNN
F 1 "GND" H 1255 3277 50  0000 C CNN
F 2 "" H 1250 3450 50  0001 C CNN
F 3 "" H 1250 3450 50  0001 C CNN
	1    1250 3450
	1    0    0    -1  
$EndComp
Wire Wire Line
	1250 3450 1250 3400
Wire Wire Line
	1250 3400 1150 3400
Wire Wire Line
	2350 3450 2500 3450
$Comp
L Device:R R4
U 1 1
P 2500 5350
F 0 "R4" H 2570 5396 50  0000 L CNN
F 1 "47k" H 2570 5305 50  0000 L CNN
F 2 "Zimo_Manual_PCB:R_Axial_Vertical" V 2430 5350 50  0001 C CNN
F 3 "~" H 2500 5350 50  0001 C CNN
	1    2500 5350
	1    0    0    -1  
$EndComp
Wire Wire Line
	2500 5200 2500 5100
Wire Wire Line
	4000 5200 4100 5200
Wire Wire Line
	4600 5200 5050 5200
Wire Wire Line
	3400 5300 3250 5300
Wire Wire Line
	3250 5300 3250 5500
Wire Wire Line
	3250 5500 4100 5500
Wire Wire Line
	4100 5500 4100 5200
Connection ~ 4100 5200
Wire Wire Line
	4100 5200 4300 5200
$Comp
L power:GND #PWR010
U 1 1
P 4550 6100
F 0 "#PWR010" H 4550 5850 50  0001 C CNN
F 1 "GND" H 4555 5927 50  0000 C CNN
F 2 "" H 4550 6100 50  0001 C CNN
F 3 "" H 4550 6100 50  0001 C CNN
	1    4550 6100
	1    0    0    -1  
$EndComp
Wire Wire Line
	2500 5500 2500 5550
Wire Wire Line
	3150 6000 2900 6000
Wire Wire Line
	4300 6000 4350 6000
$Comp
L Device:R_POT RV_CV11
U 1 1
P 1750 4150
F 0 "RV_CV11" H 1680 4196 50  0000 R CNN
F 1 "100k" H 1680 4105 50  0000 R CNN
F 2 "Zimo_Manual_PCB:JT_A25_01x03_Vertical" H 1750 4150 50  0001 C CNN
F 3 "~" H 1750 4150 50  0001 C CNN
	1    1750 4150
	1    0    0    -1  
$EndComp
Wire Wire Line
	1750 4000 1150 4000
Wire Wire Line
	1900 4150 2050 4150
$Comp
L power:GND #PWR034
U 1 1
P 1750 4300
F 0 "#PWR034" H 1750 4050 50  0001 C CNN
F 1 "GND" H 1755 4127 50  0000 C CNN
F 2 "" H 1750 4300 50  0001 C CNN
F 3 "" H 1750 4300 50  0001 C CNN
	1    1750 4300
	1    0    0    -1  
$EndComp
$Comp
L Device:R_POT RV_CV1
U 1 1
P 1750 3450
F 0 "RV_CV1" H 1680 3496 50  0000 R CNN
F 1 "100k" H 1680 3405 50  0000 R CNN
F 2 "Zimo_Manual_PCB:JT_A25_01x03_Vertical" H 1750 3450 50  0001 C CNN
F 3 "~" H 1750 3450 50  0001 C CNN
	1    1750 3450
	1    0    0    -1  
$EndComp
Wire Wire Line
	1750 3300 1150 3300
Wire Wire Line
	1900 3450 2050 3450
$Comp
L power:GND #PWR018
U 1 1
P 1750 3600
F 0 "#PWR018" H 1750 3350 50  0001 C CNN
F 1 "GND" H 1755 3427 50  0000 C CNN
F 2 "" H 1750 3600 50  0001 C CNN
F 3 "" H 1750 3600 50  0001 C CNN
	1    1750 3600
	1    0    0    -1  
$EndComp
Wire Wire Line
	2500 3450 2500 4150
Wire Wire Line
	2350 4150 2500 4150
Connection ~ 2500 4150
Wire Wire Line
	2500 4150 2500 5100
Wire Wire Line
	2500 5100 2900 5100
Wire Wire Line
	2900 5100 2900 6000
Connection ~ 2900 5100
Wire Wire Line
	2900 5100 3400 5100
$Comp
L Device:C C15
U 1 1
P 3650 5650
F 0 "C15" V 3600 5800 50  0000 C CNN
F 1 "47p" V 3750 5800 50  0000 C CNN
F 2 "Zimo_Manual_PCB:C_Disc_D5.0mm_W2.5mm_P2.50mm" H 3688 5500 50  0001 C CNN
F 3 "~" H 3650 5650 50  0001 C CNN
	1    3650 5650
	0    1    1    0   
$EndComp
Wire Wire Line
	3800 5650 4100 5650
Wire Wire Line
	4100 5650 4100 5500
Connection ~ 4100 5500
Wire Wire Line
	3500 5650 3250 5650
Wire Wire Line
	3250 5650 3250 5500
Connection ~ 3250 5500
$Comp
L Device:C C17
U 1 1
P 5750 2350
F 0 "C17" V 5700 2500 50  0000 C CNN
F 1 "47p" V 5800 2550 50  0000 C CNN
F 2 "Zimo_Manual_PCB:C_Disc_D5.0mm_W2.5mm_P2.50mm" H 5788 2200 50  0001 C CNN
F 3 "~" H 5750 2350 50  0001 C CNN
	1    5750 2350
	0    1    1    0   
$EndComp
Wire Wire Line
	5600 2350 5300 2350
Wire Wire Line
	5300 2350 5300 2750
$Comp
L Device:C C16
U 1 1
P 5750 650
F 0 "C16" V 5700 800 50  0000 C CNN
F 1 "47p" V 5800 850 50  0000 C CNN
F 2 "Zimo_Manual_PCB:C_Disc_D5.0mm_W2.5mm_P2.50mm" H 5788 500 50  0001 C CNN
F 3 "~" H 5750 650 50  0001 C CNN
	1    5750 650 
	0    1    1    0   
$EndComp
Wire Wire Line
	5600 650  5250 650 
Wire Wire Line
	5250 650  5250 1050
Connection ~ 5250 1050
Wire Wire Line
	5900 650  6100 650 
Wire Wire Line
	6100 650  6100 1600
Connection ~ 6100 1600
Wire Wire Line
	6100 1600 6050 1600
Wire Wire Line
	5900 2350 6100 2350
Wire Wire Line
	6100 2350 6100 3300
Connection ~ 6100 3300
Wire Wire Line
	6100 3300 6250 3300
$Comp
L Device:R_POT_TRIM RV_CV_LIMIT1
U 1 1
P 4150 6000
F 0 "RV_CV_LIMIT1" V 3950 6150 50  0000 C CNN
F 1 "10k" V 4034 6000 50  0000 C CNN
F 2 "Zimo_Manual_PCB:TrimPot_Vertical" H 4150 6000 50  0001 C CNN
F 3 "~" H 4150 6000 50  0001 C CNN
	1    4150 6000
	0    1    1    0   
$EndComp
Wire Wire Line
	4150 6150 4350 6150
Wire Wire Line
	4350 6150 4350 6000
Connection ~ 4350 6000
Wire Wire Line
	3750 6000 4000 6000
Wire Wire Line
	4550 6000 4550 6100
Wire Wire Line
	4350 6000 4550 6000
Text Notes 2650 4350 0    50   ~ 0
To be improved: passive CV mixer to active
Text Notes 9400 3250 0    50   ~ 0
To be improved: the resonance path\npicks up a lot of hum, especially if\nRV_RESONANCE pot is connected via\nwires.
$EndSCHEMATC
